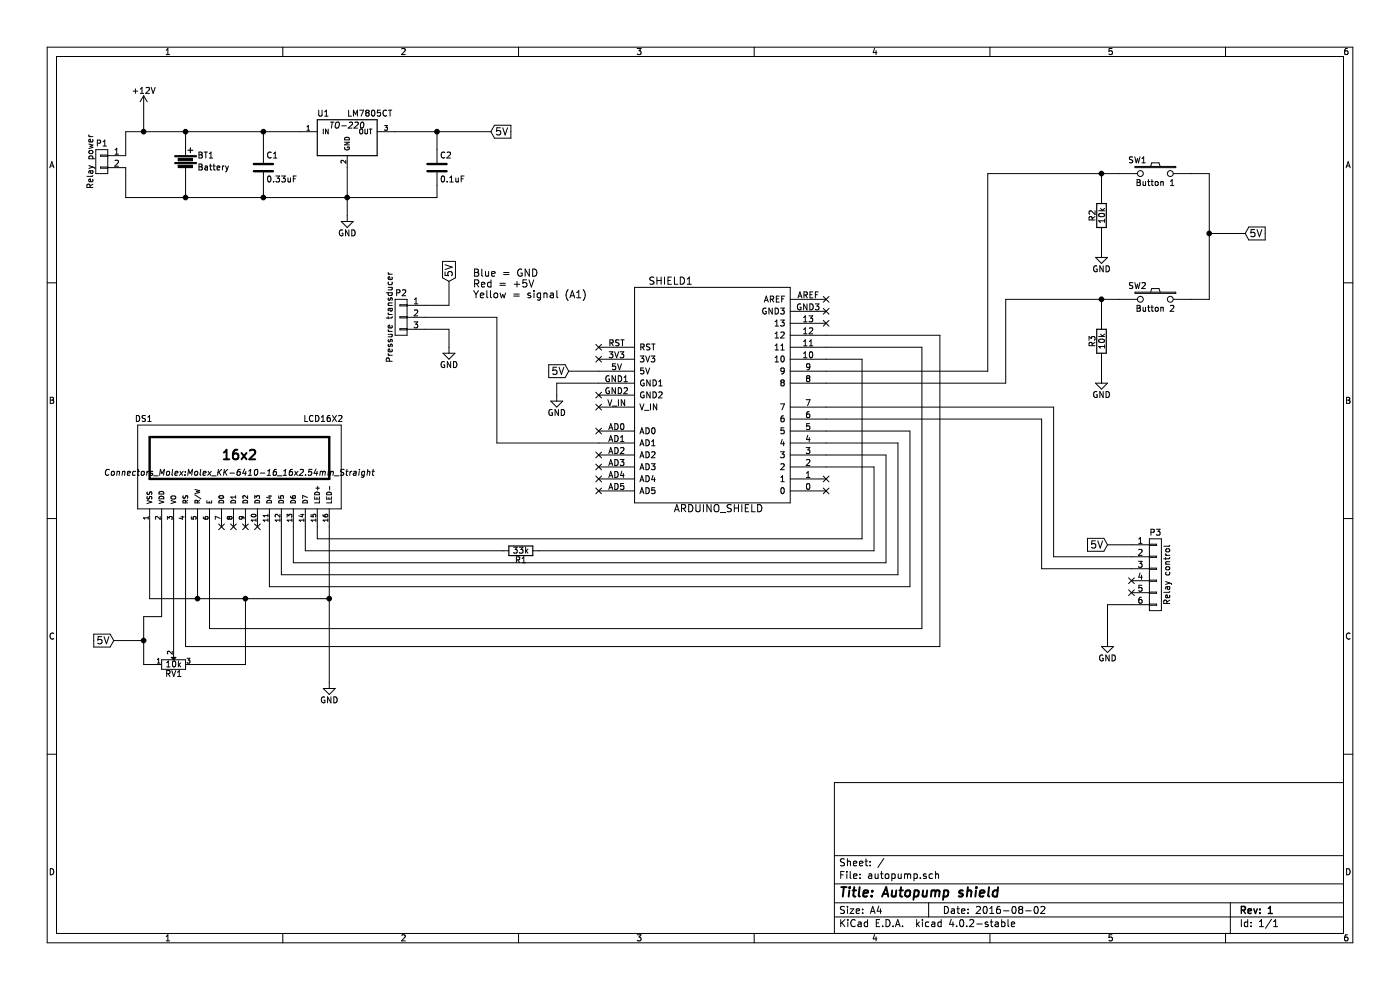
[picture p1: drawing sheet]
EESchema Schematic File Version 2
LIBS:autopump-rescue
LIBS:power
LIBS:device
LIBS:transistors
LIBS:conn
LIBS:linear
LIBS:regul
LIBS:74xx
LIBS:cmos4000
LIBS:adc-dac
LIBS:memory
LIBS:xilinx
LIBS:microcontrollers
LIBS:dsp
LIBS:microchip
LIBS:analog_switches
LIBS:motorola
LIBS:texas
LIBS:intel
LIBS:audio
LIBS:interface
LIBS:digital-audio
LIBS:philips
LIBS:display
LIBS:cypress
LIBS:siliconi
LIBS:opto
LIBS:atmel
LIBS:contrib
LIBS:valves
LIBS:arduino_shieldsNCL
LIBS:autopump-cache
EELAYER 25 0
EELAYER END
$Descr A4 11693 8268
encoding utf-8
Sheet 1 1
Title "Autopump shield"
Date "2016-08-02"
Rev "1"
Comp ""
Comment1 ""
Comment2 ""
Comment3 ""
Comment4 ""
$EndDescr
$Comp
L GND #PWR7
U 1 1
P 9200 3150
F 0 "#PWR7" H 9200 2900 50  0001 C CNN
F 1 "GND" H 9200 3000 50  0000 C CNN
F 2 "" H 9200 3150 50  0000 C CNN
F 3 "" H 9200 3150 50  0000 C CNN
	1    9200 3150
	-1   0    0    -1  
$EndComp
$Comp
L R R3
U 1 1
P 9200 2850
F 0 "R3" V 9280 2850 50  0000 C CNN
F 1 "10k" V 9200 2850 50  0000 C CNN
F 2 "Resistors_ThroughHole:Resistor_Horizontal_RM10mm" V 9130 2850 50  0001 C CNN
F 3 "" H 9200 2850 50  0000 C CNN
	1    9200 2850
	-1   0    0    -1  
$EndComp
$Comp
L R R2
U 1 1
P 9200 1800
F 0 "R2" V 9280 1800 50  0000 C CNN
F 1 "10k" V 9200 1800 50  0000 C CNN
F 2 "Resistors_ThroughHole:Resistor_Horizontal_RM10mm" V 9130 1800 50  0001 C CNN
F 3 "" H 9200 1800 50  0000 C CNN
	1    9200 1800
	-1   0    0    -1  
$EndComp
$Comp
L GND #PWR6
U 1 1
P 9200 2100
F 0 "#PWR6" H 9200 1850 50  0001 C CNN
F 1 "GND" H 9200 1950 50  0000 C CNN
F 2 "" H 9200 2100 50  0000 C CNN
F 3 "" H 9200 2100 50  0000 C CNN
	1    9200 2100
	-1   0    0    -1  
$EndComp
$Comp
L SW_PUSH SW2
U 1 1
P 9650 2500
F 0 "SW2" H 9800 2610 50  0000 C CNN
F 1 "Button 2" H 9650 2420 50  0000 C CNN
F 2 "Connect:PINHEAD1-2" H 9650 2500 50  0001 C CNN
F 3 "" H 9650 2500 50  0000 C CNN
	1    9650 2500
	-1   0    0    -1  
$EndComp
$Comp
L SW_PUSH SW1
U 1 1
P 9650 1450
F 0 "SW1" H 9800 1560 50  0000 C CNN
F 1 "Button 1" H 9650 1370 50  0000 C CNN
F 2 "Connect:PINHEAD1-2" H 9650 1450 50  0001 C CNN
F 3 "" H 9650 1450 50  0000 C CNN
	1    9650 1450
	-1   0    0    -1  
$EndComp
$Comp
L Battery BT1
U 1 1
P 1550 1350
F 0 "BT1" H 1650 1400 50  0000 L CNN
F 1 "Battery" H 1650 1300 50  0000 L CNN
F 2 "Connect:PINHEAD1-2" V 1550 1390 50  0001 C CNN
F 3 "" V 1550 1390 50  0000 C CNN
	1    1550 1350
	1    0    0    -1  
$EndComp
$Comp
L CONN_01X03 P2
U 1 1
P 3350 2650
F 0 "P2" H 3350 2850 50  0000 C CNN
F 1 "Pressure transducer" V 3450 2650 50  0000 C CNN
F 2 "Socket_Strips:Socket_Strip_Straight_1x03" H 3350 2650 50  0001 C CNN
F 3 "" H 3350 2650 50  0000 C CNN
	1    3350 2650
	-1   0    0    -1  
$EndComp
Text Notes 3950 2500 0    60   ~ 0
Blue = GND\nRed = +5V\nYellow = signal (A1)
$Comp
L GND #PWR4
U 1 1
P 3750 2900
F 0 "#PWR4" H 3750 2650 50  0001 C CNN
F 1 "GND" H 3750 2750 50  0000 C CNN
F 2 "" H 3750 2900 50  0000 C CNN
F 3 "" H 3750 2900 50  0000 C CNN
	1    3750 2900
	-1   0    0    -1  
$EndComp
$Comp
L CONN_01X06 P3
U 1 1
P 9650 4800
F 0 "P3" H 9650 5150 50  0000 C CNN
F 1 "Relay control" V 9750 4800 50  0000 C CNN
F 2 "Connect:PINHEAD1-6" H 9650 4800 50  0001 C CNN
F 3 "" H 9650 4800 50  0000 C CNN
	1    9650 4800
	1    0    0    -1  
$EndComp
$Comp
L GND #PWR8
U 1 1
P 9250 5350
F 0 "#PWR8" H 9250 5100 50  0001 C CNN
F 1 "GND" H 9250 5200 50  0000 C CNN
F 2 "" H 9250 5350 50  0000 C CNN
F 3 "" H 9250 5350 50  0000 C CNN
	1    9250 5350
	1    0    0    -1  
$EndComp
$Comp
L R R1
U 1 1
P 4350 4600
F 0 "R1" V 4430 4600 50  0000 C CNN
F 1 "33k" V 4350 4600 50  0000 C CNN
F 2 "Resistors_ThroughHole:Resistor_Horizontal_RM10mm" V 4280 4600 50  0001 C CNN
F 3 "" H 4350 4600 50  0000 C CNN
	1    4350 4600
	0    1    1    0   
$EndComp
$Comp
L POT-RESCUE-autopump RV1
U 1 1
P 1450 5550
F 0 "RV1" H 1450 5470 50  0000 C CNN
F 1 "10k" H 1450 5550 50  0000 C CNN
F 2 "Potentiometers:Potentiometer_Trimmer-Piher_PT15-V12-5_horizontal" H 1450 5550 50  0001 C CNN
F 3 "" H 1450 5550 50  0000 C CNN
	1    1450 5550
	1    0    0    -1  
$EndComp
NoConn ~ 9450 4850
NoConn ~ 9450 4950
$Comp
L ARDUINO_SHIELD SHIELD1
U 1 1
P 5950 3300
F 0 "SHIELD1" H 5600 4250 60  0000 C CNN
F 1 "ARDUINO_SHIELD" H 6000 2350 60  0000 C CNN
F 2 "arduino_shields:ARDUINO SHIELD" H 5950 3300 60  0001 C CNN
F 3 "" H 5950 3300 60  0000 C CNN
	1    5950 3300
	1    0    0    -1  
$EndComp
NoConn ~ 5000 3600
NoConn ~ 5000 3800
NoConn ~ 5000 3900
NoConn ~ 5000 4000
NoConn ~ 5000 4100
NoConn ~ 5000 3400
NoConn ~ 5000 3300
NoConn ~ 5000 3000
NoConn ~ 5000 2900
NoConn ~ 6900 2500
NoConn ~ 6900 2600
NoConn ~ 6900 4100
NoConn ~ 6900 4000
$Comp
L LCD16X2 DS1
U 1 1
P 2000 3900
F 0 "DS1" H 1200 4300 50  0000 C CNN
F 1 "LCD16X2" H 2700 4300 50  0000 C CNN
F 2 "Connectors_Molex:Molex_KK-6410-16_16x2.54mm_Straight" H 2000 3850 50  0000 C CIN
F 3 "" H 2000 3900 50  0000 C CNN
	1    2000 3900
	1    0    0    -1  
$EndComp
$Comp
L GND #PWR2
U 1 1
P 2750 5700
F 0 "#PWR2" H 2750 5450 50  0001 C CNN
F 1 "GND" H 2750 5550 50  0000 C CNN
F 2 "" H 2750 5700 50  0000 C CNN
F 3 "" H 2750 5700 50  0000 C CNN
	1    2750 5700
	1    0    0    -1  
$EndComp
NoConn ~ 1850 4400
NoConn ~ 1950 4400
NoConn ~ 2050 4400
NoConn ~ 2150 4400
NoConn ~ 6900 2700
$Comp
L C C1
U 1 1
P 2200 1400
F 0 "C1" H 2225 1500 50  0000 L CNN
F 1 "0.33uF" H 2225 1300 50  0000 L CNN
F 2 "Capacitors_ThroughHole:C_Radial_D8_L11.5_P3.5" H 2238 1250 50  0001 C CNN
F 3 "" H 2200 1400 50  0000 C CNN
	1    2200 1400
	1    0    0    -1  
$EndComp
$Comp
L GND #PWR3
U 1 1
P 2900 1800
F 0 "#PWR3" H 2900 1550 50  0001 C CNN
F 1 "GND" H 2900 1650 50  0000 C CNN
F 2 "" H 2900 1800 50  0000 C CNN
F 3 "" H 2900 1800 50  0000 C CNN
	1    2900 1800
	1    0    0    -1  
$EndComp
$Comp
L C C2
U 1 1
P 3650 1400
F 0 "C2" H 3675 1500 50  0000 L CNN
F 1 "0.1uF" H 3675 1300 50  0000 L CNN
F 2 "Capacitors_ThroughHole:C_Radial_D8_L11.5_P3.5" H 3688 1250 50  0001 C CNN
F 3 "" H 3650 1400 50  0000 C CNN
	1    3650 1400
	1    0    0    -1  
$EndComp
Text GLabel 4100 1100 2    60   Input ~ 0
5V
Text GLabel 3750 2350 1    60   Input ~ 0
5V
Text GLabel 4750 3100 0    60   Input ~ 0
5V
Text GLabel 950  5350 0    60   Input ~ 0
5V
Text GLabel 9250 4550 0    60   Input ~ 0
5V
Text GLabel 10400 1950 2    60   Input ~ 0
5V
$Comp
L CONN_01X02 P1
U 1 1
P 850 1350
F 0 "P1" H 850 1500 50  0000 C CNN
F 1 "Relay power" V 950 1350 50  0000 C CNN
F 2 "Connect:PINHEAD1-2" H 850 1350 50  0001 C CNN
F 3 "" H 850 1350 50  0000 C CNN
	1    850  1350
	-1   0    0    -1  
$EndComp
$Comp
L GND #PWR5
U 1 1
P 4650 3300
F 0 "#PWR5" H 4650 3050 50  0001 C CNN
F 1 "GND" H 4650 3150 50  0000 C CNN
F 2 "" H 4650 3300 50  0000 C CNN
F 3 "" H 4650 3300 50  0000 C CNN
	1    4650 3300
	1    0    0    -1  
$EndComp
$Comp
L +12V #PWR1
U 1 1
P 1200 900
F 0 "#PWR1" H 1200 750 50  0001 C CNN
F 1 "+12V" H 1200 1040 50  0000 C CNN
F 2 "" H 1200 900 50  0000 C CNN
F 3 "" H 1200 900 50  0000 C CNN
	1    1200 900 
	1    0    0    -1  
$EndComp
Wire Wire Line
	9200 3000 9200 3150
Wire Wire Line
	9200 1950 9200 2100
Wire Wire Line
	10100 1450 10100 1950
Wire Wire Line
	10100 1950 10100 2500
Wire Wire Line
	10100 2500 9950 2500
Wire Wire Line
	9200 1650 9200 1450
Wire Wire Line
	8250 1450 9200 1450
Wire Wire Line
	9200 1450 9350 1450
Wire Wire Line
	3750 2350 3750 2550
Wire Wire Line
	3750 2550 3550 2550
Wire Wire Line
	3550 2750 3750 2750
Wire Wire Line
	3750 2750 3750 2900
Wire Wire Line
	9250 4550 9450 4550
Wire Wire Line
	9450 5050 9250 5050
Wire Wire Line
	9250 5050 9250 5350
Wire Wire Line
	10100 1450 9950 1450
Wire Wire Line
	8400 2500 9200 2500
Wire Wire Line
	9200 2500 9350 2500
Wire Wire Line
	9200 2500 9200 2700
Wire Wire Line
	6900 3100 8250 3100
Wire Wire Line
	8250 3100 8250 1450
Connection ~ 9200 1450
Wire Wire Line
	6900 3200 8400 3200
Wire Wire Line
	8400 3200 8400 2500
Connection ~ 9200 2500
Wire Wire Line
	9450 4750 8700 4750
Wire Wire Line
	8700 4750 8700 3500
Wire Wire Line
	8700 3500 6900 3500
Wire Wire Line
	8800 3400 6900 3400
Wire Wire Line
	2750 4400 2750 5000
Wire Wire Line
	2750 5000 2750 5700
Wire Wire Line
	1250 4400 1250 5000
Wire Wire Line
	1250 5000 1650 5000
Wire Wire Line
	1650 5000 2050 5000
Wire Wire Line
	2050 5000 2750 5000
Connection ~ 2750 5000
Wire Wire Line
	1450 4400 1450 5400
Wire Wire Line
	1200 5550 1300 5550
Wire Wire Line
	1200 5150 1200 5350
Wire Wire Line
	1200 5350 1200 5550
Wire Wire Line
	1200 5150 1350 5150
Wire Wire Line
	1600 5550 2050 5550
Wire Wire Line
	2050 5550 2050 5000
Connection ~ 2050 5000
Wire Wire Line
	1550 4400 1550 5400
Wire Wire Line
	1550 5400 7850 5400
Wire Wire Line
	6900 2800 7850 2800
Wire Wire Line
	7850 2800 7850 5400
Wire Wire Line
	1650 4400 1650 5000
Connection ~ 1650 5000
Wire Wire Line
	1750 4400 1750 5250
Wire Wire Line
	1750 5250 7700 5250
Wire Wire Line
	7700 5250 7700 2900
Wire Wire Line
	7700 2900 6900 2900
Wire Wire Line
	2250 4400 2250 4900
Wire Wire Line
	2250 4900 7600 4900
Wire Wire Line
	7600 4900 7600 3600
Wire Wire Line
	7600 3600 6900 3600
Wire Wire Line
	2350 4400 2350 4800
Wire Wire Line
	2350 4800 7500 4800
Wire Wire Line
	7500 4800 7500 3700
Wire Wire Line
	7500 3700 6900 3700
Wire Wire Line
	2450 4400 2450 4700
Wire Wire Line
	2450 4700 7400 4700
Wire Wire Line
	7400 4700 7400 3800
Wire Wire Line
	7400 3800 6900 3800
Wire Wire Line
	2550 4400 2550 4600
Wire Wire Line
	7300 4600 7300 3900
Wire Wire Line
	7300 3900 6900 3900
Wire Wire Line
	6900 3000 7200 3000
Wire Wire Line
	7200 3000 7200 4500
Wire Wire Line
	7200 4500 2650 4500
Wire Wire Line
	2650 4500 2650 4400
Wire Wire Line
	7300 4600 4500 4600
Wire Wire Line
	2550 4600 4200 4600
Wire Wire Line
	1050 1100 1200 1100
Wire Wire Line
	1200 1100 1550 1100
Wire Wire Line
	1550 1100 2200 1100
Wire Wire Line
	2200 1100 2500 1100
Wire Wire Line
	2200 1100 2200 1250
Connection ~ 2200 1100
Wire Wire Line
	2200 1650 2200 1550
Wire Wire Line
	1050 1650 1550 1650
Wire Wire Line
	1550 1650 2200 1650
Wire Wire Line
	2200 1650 2900 1650
Wire Wire Line
	2900 1650 3650 1650
Connection ~ 2900 1650
Wire Wire Line
	2900 1400 2900 1650
Wire Wire Line
	2900 1650 2900 1800
Wire Wire Line
	3650 1250 3650 1100
Wire Wire Line
	3300 1100 3650 1100
Wire Wire Line
	3650 1100 4100 1100
Wire Wire Line
	3650 1650 3650 1550
Connection ~ 3650 1100
Wire Wire Line
	5000 3100 4750 3100
Wire Wire Line
	1350 5150 1350 4400
Wire Wire Line
	950  5350 1200 5350
Connection ~ 1200 5350
Wire Wire Line
	10400 1950 10100 1950
Connection ~ 10100 1950
Wire Wire Line
	1550 1200 1550 1100
Wire Wire Line
	1550 1500 1550 1650
Connection ~ 2200 1650
Wire Wire Line
	1050 1300 1050 1100
Connection ~ 1550 1100
Wire Wire Line
	1050 1400 1050 1650
Connection ~ 1550 1650
Wire Wire Line
	5000 3200 4650 3200
Wire Wire Line
	4650 3200 4650 3300
Wire Wire Line
	3550 2650 4150 2650
Wire Wire Line
	4150 2650 4150 3700
Wire Wire Line
	4150 3700 5000 3700
Wire Wire Line
	1200 900  1200 1100
Connection ~ 1200 1100
Wire Wire Line
	9450 4650 8800 4650
Wire Wire Line
	8800 4650 8800 3400
$Comp
L LM7805CT U1
U 1 1
P 2900 1150
F 0 "U1" H 2700 1350 50  0000 C CNN
F 1 "LM7805CT" H 2900 1350 50  0000 L CNN
F 2 "TO-220" H 2900 1250 50  0000 C CIN
F 3 "" H 2900 1150 50  0000 C CNN
	1    2900 1150
	1    0    0    -1  
$EndComp
$EndSCHEMATC
